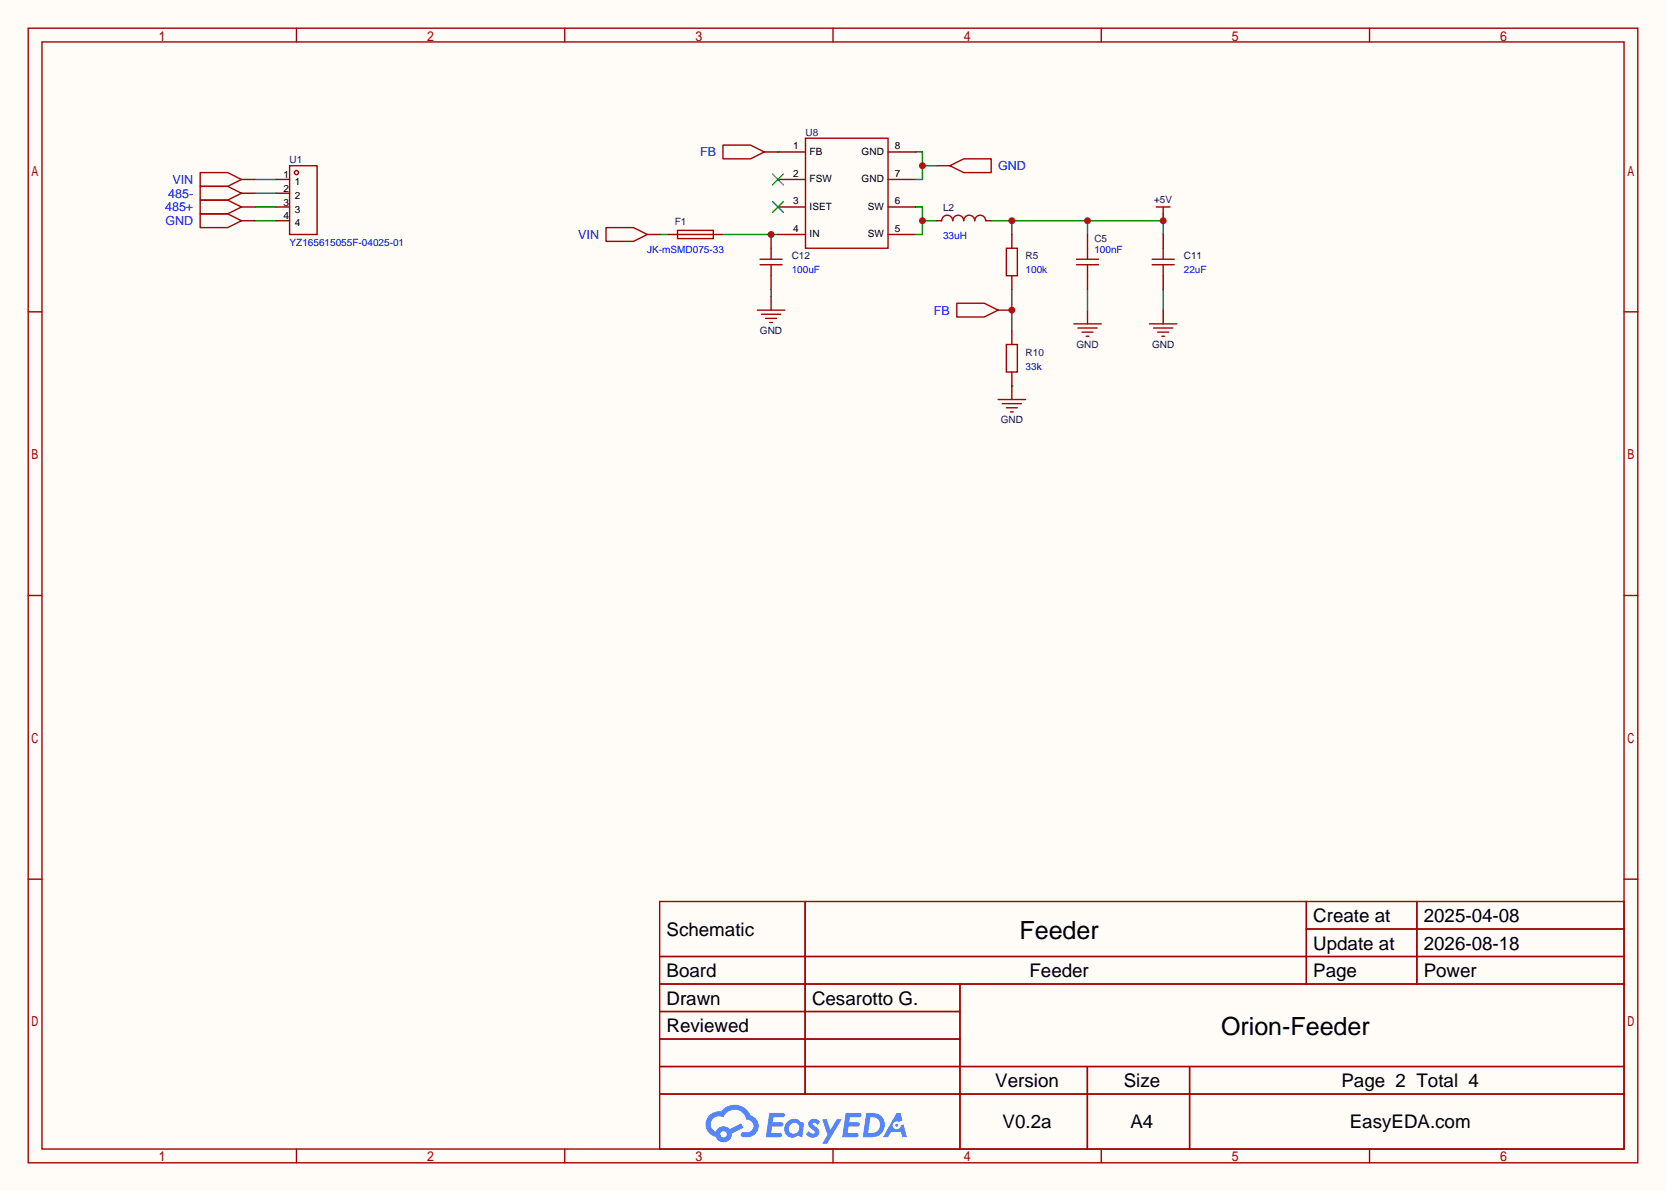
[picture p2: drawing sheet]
<svg xmlns="http://www.w3.org/2000/svg" width="308mm" height="220mm" viewBox="0 0 308 220" stroke-linecap="round" stroke-linejoin="round" font-family="sans-serif">
<path d="M0 0h307.6v220h-307.6z" fill="#fffcf7"/>
<g fill="none" stroke="#a10000" stroke-width=".25">
<path d="M5.2 5.2h297.2v209.6h-297.2zM7.7 7.7h292.1v204.5h-292.1zM54.7 5.2v2.5M104.3 5.2v2.5M153.8 5.2v2.5M203.3 5.2v2.5M252.9 5.2v2.5M5.2 57.6h2.5M299.8 57.6h2.6M5.2 110h2.5M299.8 110h2.6M5.2 162.4h2.5"/>
<path d="M121.8 166.5h178v45.7h-178zM121.8 176.7h178M148.7 166.5v35.6M241.2 166.5v15.2M241.2 171.6h58.6M261.6 166.5v15.2M299.8 162.4h2.6M121.8 181.7h178M121.8 186.8h55.4M121.8 197h178M121.8 191.9h55.4M177.2 181.7v30.5"/>
<path d="M200.8 197v15.2M219.6 197v15.2M54.7 212.2v2.6M104.3 212.2v2.6M121.8 202.1h178M153.8 212.2v2.6M203.3 212.2v2.6M252.9 212.2v2.6"/>
</g>
<g fill="#5487ff">
<path d="M149.5 206.9a1.3 1.3 0 0 1 1.9 .3l-.4 .6a.54 .54 0 0 0-1-.2l.2 .2a1.58 1.58 0 0 1 1 1.5 1.43 1.43 0 0 1-2.4 .2l.5-.6a.64 .64 0 0 0 .5 .5 .64 .64 0 0 0 .6-.3l-.1-.3a1.6 1.6 0 0 1-1.1-1.5z"/>
<path d="M151.8 206.7h.8l.7 2 1.2-2h.9l-2.7 4.5h-.9l1-1.6z"/>
<path d="M142 205.5h1.7a1.31 1.31 0 0 1 1.2 .2 .4 .4 0 0 1-.3 .6h-1.8l-.1 1h1.6a.4 .4 0 0 1 .3 .4 .4 .4 0 0 1-.4 .4h-1.6l-.2 1.2 .8-.1a1.23 1.23 0 0 1 1.2 .2 .39 .39 0 0 1-.4 .6h-2.6z"/>
<path d="M156.1 205.5h1.7a1.32 1.32 0 0 1 1.2 .2 .39 .39 0 0 1-.3 .6h-1.8l-.1 1h1.6a.4 .4 0 0 1 .4 .4 .4 .4 0 0 1-.5 .4h-1.6l-.2 1.1h.8a1.23 1.23 0 0 1 1.2 .2 .39 .39 0 0 1-.4 .6h-2.6z"/>
<path d="M165.5 205.6h.8l.3 1.3-.6 .3a.75 .75 0 0 0-1.1 .3 .75 .75 0 0 0 .5 1.1 .75 .75 0 0 0 .9-.7l.5-.3 .6 2.4h-.8l-.3-.9h-1.8l-.5 .9h-1z"/>
<path d="M159.9 205.6l-.6 4.4h1.4a2.27 2.27 0 0 0 2.7-2.3 2.27 2.27 0 0 0-2.7-2.1zM160.7 206.3a1.5 1.5 0 0 1 1.8 1.6 1.5 1.5 0 0 1-1.9 1.3h-.3z"/>
<path d="M145.4 207.2a1.62 1.62 0 0 0-.4 2.1 1.62 1.62 0 0 0 2 .6l.3-.2 .4 .2 .4 .1 .3-2.4-.1-.3-.5-.1a1.58 1.58 0 0 0-2.4 0zM146 207.7a.99 .99 0 0 1 1.6 .3 .99 .99 0 0 1-.9 1.4 .94 .94 0 0 1-1-.6 .94 .94 0 0 1 .3-1.1z"/>
<path d="M131 206a2.37 2.37 0 0 0 1.1 4 1.54 1.54 0 0 0 1.8 1 1.54 1.54 0 0 0 1.2-1.6l2.2-1.1-.5-.8-2.1 1a1.57 1.57 0 0 0-2.6 .5 1.5 1.5 0 0 1-.7-2.1 1.5 1.5 0 0 1 2.2-.5 2.23 2.23 0 0 1 2.3-1.4 2.23 2.23 0 0 1 2 1.8 1.16 1.16 0 0 1 1.2 1.1 1.16 1.16 0 0 1-1.1 1.2h-.7a.47 .47 0 0 0-.5 .4 .47 .47 0 0 0 .4 .5 2.23 2.23 0 0 0 2.2-.6 2.23 2.23 0 0 0 .5-2.3 2.16 2.16 0 0 0-1.3-1.1 3.2 3.2 0 0 0-5.5-.7l-1.1 .1zM133 209.5a.6 .6 0 0 1 1.2 0 .6 .6 0 0 1-1.2 0z"/>
<circle cx="165.6" cy="207.8" r=".28"/>
</g>
<g fill="none" stroke="#a10000" stroke-width=".25">
<path d="M37 31.9h5l2.6 1.2-2.6 1.3h-5zM37 34.4h5l2.6 1.3-2.6 1.3h-5zM37 37h5l2.6 1.2-2.6 1.3h-5zM37 39.5h5l2.6 1.3-2.6 1.2h-5zM53.5 30.6h5v12.7h-5zM133.5 26.8h5.1l2.5 1.3-2.5 1.2h-5.1zM148.7 25.5h15.3v20.3h-15.3zM111.9 42h5.1l2.5 1.3-2.5 1.3h-5.1zM125.1 42.5h6.6v1.6h-6.6zM125.9 43.3h5M176.7 56h5l2.6 1.3-2.6 1.2h-5z"/>
<circle cx="54.7" cy="31.9" r=".38"/>
</g>
<g fill="none" stroke="#870000" stroke-width=".25">
<path d="M44.6 33.1h2.5M44.6 35.7h2.5M44.6 38.2h2.5M50.9 33.1h2.6M50.9 35.7h2.6M50.9 38.2h2.6M141.1 28.1h7.6M143.6 33.1h5.1M143.6 38.2h5.1M164 33.1h5M164 38.2h5M164 28.1h5"/>
<path d="M44.6 40.8h2.5M50.9 40.8h2.6M119.5 43.3h2.5M123.3 43.3h2.6M130.9 43.3h2.6M143.6 43.3h5.1M164 43.3h5M184.3 57.3h2.5"/>
</g>
<path d="M47.1 33.1h3.8M47.1 35.7h3.8M47.1 38.2h3.8M143.6 28.1h.1M47.1 40.8h3.8M122 43.3h1.3M133.5 43.3h10.1M186.8 53.5v7.6" fill="none" stroke="#008700" stroke-width=".25"/>
<path d="M142.6 32.1l2.1 2.1M142.6 37.2l2.1 2M144.7 32.1l-2.1 2.1M144.7 37.2l-2.1 2" fill="none" stroke="#3c3" stroke-width=".25"/>
<circle cx="186.8" cy="57.3" r=".63" fill="#c00"/>
<path d="M172.8 30.6h2.6M186.8 71.2v2.6" fill="none" stroke="#870000" stroke-width=".25"/>
<path d="M175.4 30.6l2.5-1.3h5.1v2.6h-5.1zM184.3 73.8h5.1M185 74.5h3.6M185.8 75.3h2M186.6 76.1h.5" fill="none" stroke="#a10000" stroke-width=".25"/>
<path d="M169 28.1h1.3v5h-1.3M170.3 30.6h2.5" fill="none" stroke="#008700" stroke-width=".25"/>
<circle cx="170.3" cy="30.6" r=".63" fill="#c00"/>
<path d="M214.8 39.5v1.3M172.8 40.8h1.1M182 40.8h1M214.8 57.3v2.5" fill="none" stroke="#870000" stroke-width=".25"/>
<path d="M213.5 38.2h2.5M214.8 38.2v1.3M173.9 40.8a1.02 1.02 0 0 1 1-1 1.02 1.02 0 0 1 1 1 1.02 1.02 0 0 1 1-1 1.02 1.02 0 0 1 1 1 1.02 1.02 0 0 1 1-1 1.02 1.02 0 0 1 1.1 1 1.02 1.02 0 0 1 1-1 1.02 1.02 0 0 1 1 1M212.2 59.8h5.1M213 60.6h3.5M213.7 61.3h2.1M214.5 62.1h.5" fill="none" stroke="#a10000" stroke-width=".25"/>
<path d="M169 38.2h1.3v5.1h-1.3M170.3 40.8h2.5M214.8 53.5v3.8" fill="none" stroke="#008700" stroke-width=".25"/>
<circle cx="170.3" cy="40.8" r=".63" fill="#c00"/>
<path d="M140.3 48.9h4.1M140.3 47.9h4.1M142.4 45.8v2.1" fill="none" stroke="#a10000" stroke-width=".25"/>
<path d="M142.4 43.3v2.5M142.4 50.9v2.6" fill="none" stroke="#870000" stroke-width=".25"/>
<circle cx="142.4" cy="43.3" r=".63" fill="#c00"/>
<path d="M139.8 57.3h5.1M140.6 58h3.5M141.4 58.8h2M142.1 59.6h.5M142.4 48.9v2" fill="none" stroke="#a10000" stroke-width=".25"/>
<path d="M142.4 54.7v2.6" fill="none" stroke="#870000" stroke-width=".25"/>
<path d="M142.4 53.5v1.2M183 40.8h31.8v2.5M186.8 40.8v2.5M200.8 40.8v2.5" fill="none" stroke="#008700" stroke-width=".25"/>
<g fill="#c00">
<circle cx="186.8" cy="40.8" r=".63"/>
<circle cx="200.8" cy="40.8" r=".63"/>
<circle cx="214.8" cy="40.8" r=".63"/>
</g>
<path d="M186.8 43.3v2.5M186.8 50.9v2.6M200.8 43.3v2.5M200.8 50.9v2.6M200.8 57.3v2.5M214.8 43.3v2.5M214.8 50.9v2.6M186.8 61.1v2.5M186.8 68.7v2.5" fill="none" stroke="#870000" stroke-width=".25"/>
<g fill="none" stroke="#a10000" stroke-width=".25">
<path d="M185.8 45.8h2v5.1h-2zM198.2 59.8h5.1M198.8 48.9h4M198.8 47.9h4M200.8 45.8v2.1M200.8 48.9v2M212.7 48.9h4.1M212.7 47.9h4.1M214.8 45.8v2.1M214.8 48.9v2M185.8 63.6h2v5.1h-2zM199 60.6h3.6"/>
<path d="M199.8 61.3h2M200.5 62.1h.5"/>
</g>
<path d="M200.8 53.5v3.8M186.8 71.2h.1" fill="none" stroke="#008700" stroke-width=".25"/>
<g font-size="4.6">
<text x="188.2" y="173.4">Feeder</text>
<text x="225.4" y="191.2">Orion-Feeder</text>
</g>
<g font-size="3.5">
<text x="123.1" y="172.8">Schematic</text>
<text x="242.5" y="170.3">Create at</text>
<text x="262.9" y="170.3">2025-04-08</text>
<text x="242.5" y="175.4">Update at</text>
<text x="262.9" y="175.4">2026-08-18</text>
<text x="123.1" y="180.5">Board</text>
<text x="123.1" y="185.5">Drawn</text>
<text x="149.9" y="185.5">Cesarotto G.</text>
<text x="190.1" y="180.5">Feeder</text>
<text x="242.5" y="180.5">Page</text>
<text x="262.9" y="180.5">Power</text>
<text x="123.1" y="190.6">Reviewed</text>
<text x="183.8" y="200.8">Version</text>
<text x="207.5" y="200.8">Size</text>
<text x="247.7" y="200.8">Page 2 Total 4</text>
<text x="185.1" y="208.4">V0.2a</text>
<text x="208.7" y="208.4">A4</text>
<text x="249.2" y="208.4">EasyEDA.com</text>
</g>
<g font-size="2.3" fill="#00f">
<text x="129.3" y="28.9">FB</text>
<text x="31.8" y="34">VIN</text>
<text x="184.3" y="31.4">GND</text>
<text x="30.5" y="39">485+</text>
<text x="30.6" y="41.6">GND</text>
<text x="31.1" y="36.5">485-</text>
<text x="106.8" y="44.1">VIN</text>
<text x="172.4" y="58.1">FB</text>
</g>
<g font-size="1.8">
<text x="146.4" y="27.6">1</text>
<text x="149.5" y="28.6">FB</text>
<text x="159.1" y="28.6">GND</text>
<text x="165.2" y="27.6">8</text>
<text x="52.3" y="32.9">1</text>
<text x="52.3" y="35.5">2</text>
<text x="54.4" y="34.2">1</text>
<text x="146.4" y="32.7">2</text>
<text x="149.5" y="33.7">FSW</text>
<text x="159.1" y="33.7">GND</text>
<text x="165.2" y="32.7">7</text>
<text x="52.3" y="38">3</text>
<text x="52.3" y="40.5">4</text>
<text x="54.4" y="36.7">2</text>
<text x="54.4" y="39.3">3</text>
<text x="54.4" y="41.8">4</text>
<text x="146.4" y="37.8">3</text>
<text x="149.5" y="38.8">ISET</text>
<text x="160.2" y="38.8">SW</text>
<text x="165.2" y="37.8">6</text>
<text x="146.4" y="42.8">4</text>
<text x="149.5" y="43.9">IN</text>
<text x="160.2" y="43.9">SW</text>
<text x="165.2" y="42.8">5</text>
</g>
<g font-size="1.8" fill="#000080">
<text x="148.7" y="25.1">U8</text>
<text x="53.5" y="30.1">U1</text>
<text x="124.6" y="41.6">F1</text>
<text x="174.1" y="39">L2</text>
<text x="213.1" y="37.5">+5V</text>
<text x="146.2" y="47.9">C12</text>
<text x="189.4" y="47.9">R5</text>
<text x="202.1" y="44.6">C5</text>
<text x="218.6" y="47.9">C11</text>
<text x="140.3" y="61.6">GND</text>
<text x="189.4" y="65.7">R10</text>
<text x="198.7" y="64.2">GND</text>
<text x="212.7" y="64.2">GND</text>
<text x="184.8" y="78.2">GND</text>
</g>
<g font-size="1.8" fill="#00f">
<text x="53.5" y="45.4">YZ165615055F-04025-01</text>
<text x="119.5" y="46.7">JK-mSMD075-33</text>
<text x="174.1" y="44.1">33uH</text>
<text x="202.1" y="46.7">100nF</text>
<text x="146.2" y="50.5">100uF</text>
<text x="189.4" y="50.5">100k</text>
<text x="218.6" y="50.5">22uF</text>
<text x="189.4" y="68.2">33k</text>
</g>
</svg>
